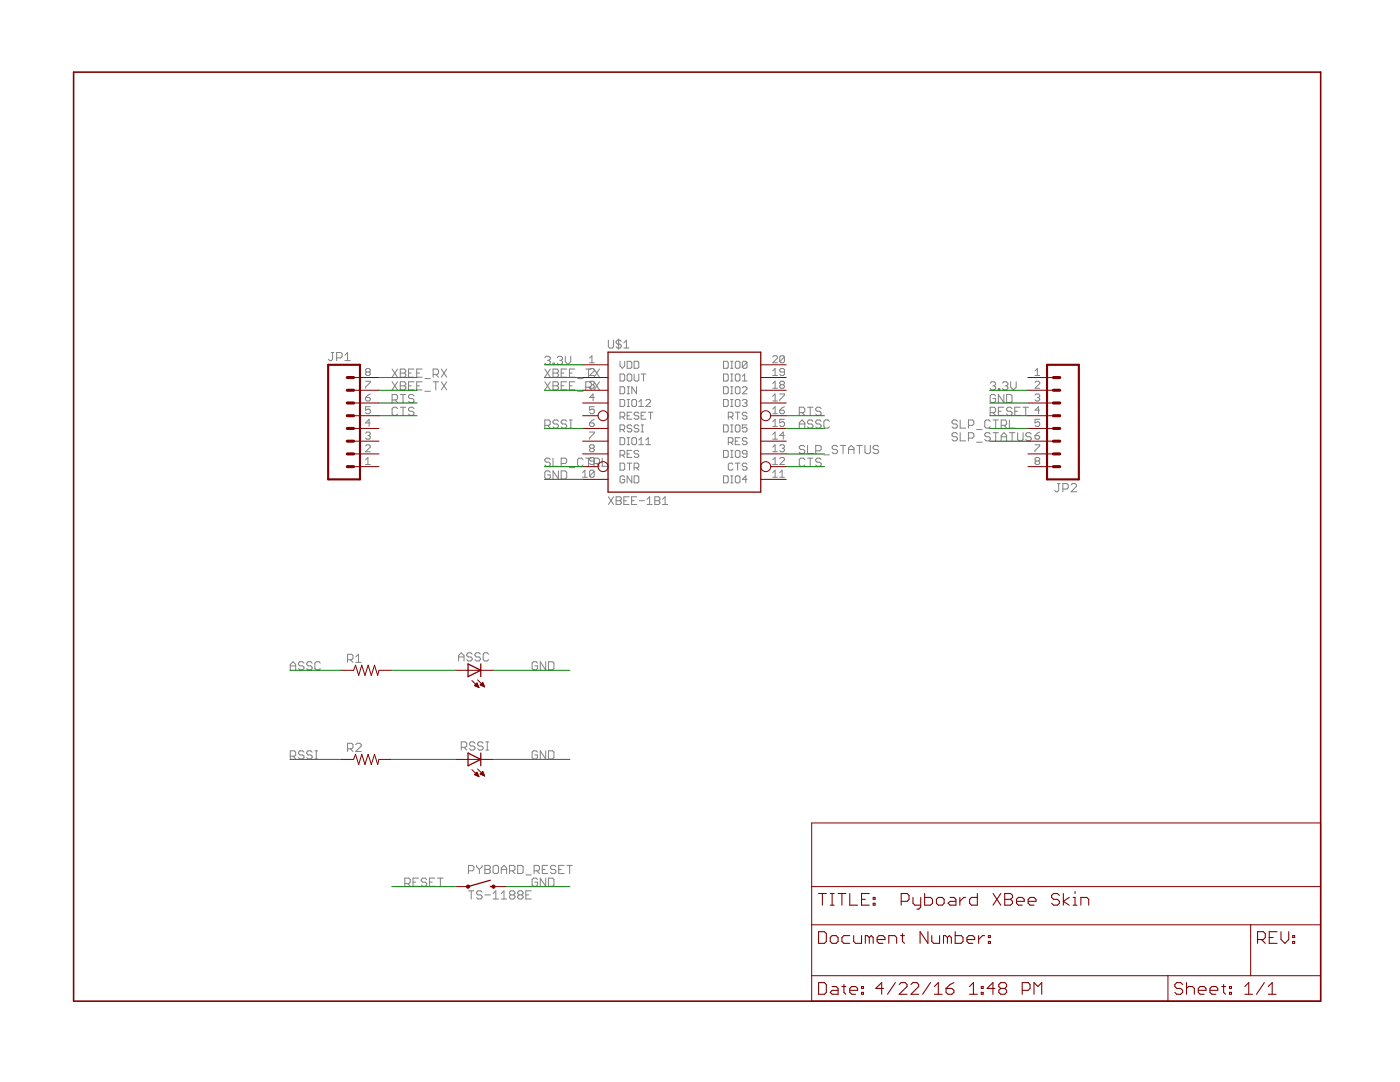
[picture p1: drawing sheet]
<?xml version="1.0" encoding="utf-8"?>
<!DOCTYPE eagle SYSTEM "eagle.dtd">
<!--
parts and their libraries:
SparkFun-RF: Licensing: CC v3.0 Share-Alike You are welcome to use this library for commercial purposes.
-->
<eagle version="7.5.0">
<drawing>
<settings>
<setting alwaysvectorfont="yes"/>
<setting verticaltext="up"/>
</settings>
<grid distance="0.1" unitdist="inch" unit="inch" style="lines" multiple="1" display="no" altdistance="0.01" altunitdist="inch" altunit="inch"/>
<schematic xreflabel="%F%N/%S.%C%R" xrefpart="/%S.%C%R">
<libraries>
<library name="frames">
<symbols>
<symbol name="LETTER_L">
<frame x1="0" y1="0" x2="248.92" y2="185.42" columns="12" rows="17" layer="94" border-left="no" border-top="no" border-right="no" border-bottom="no"/>
</symbol>
<symbol name="DOCFIELD">
<wire x1="0" y1="0" x2="71.12" y2="0" width="0.1016" layer="94"/>
<wire x1="101.6" y1="15.24" x2="87.63" y2="15.24" width="0.1016" layer="94"/>
<wire x1="0" y1="0" x2="0" y2="5.08" width="0.1016" layer="94"/>
<wire x1="0" y1="5.08" x2="71.12" y2="5.08" width="0.1016" layer="94"/>
<wire x1="0" y1="5.08" x2="0" y2="15.24" width="0.1016" layer="94"/>
<wire x1="101.6" y1="15.24" x2="101.6" y2="5.08" width="0.1016" layer="94"/>
<wire x1="71.12" y1="5.08" x2="71.12" y2="0" width="0.1016" layer="94"/>
<wire x1="71.12" y1="5.08" x2="87.63" y2="5.08" width="0.1016" layer="94"/>
<wire x1="71.12" y1="0" x2="101.6" y2="0" width="0.1016" layer="94"/>
<wire x1="87.63" y1="15.24" x2="87.63" y2="5.08" width="0.1016" layer="94"/>
<wire x1="87.63" y1="15.24" x2="0" y2="15.24" width="0.1016" layer="94"/>
<wire x1="87.63" y1="5.08" x2="101.6" y2="5.08" width="0.1016" layer="94"/>
<wire x1="101.6" y1="5.08" x2="101.6" y2="0" width="0.1016" layer="94"/>
<wire x1="0" y1="15.24" x2="0" y2="22.86" width="0.1016" layer="94"/>
<wire x1="101.6" y1="35.56" x2="0" y2="35.56" width="0.1016" layer="94"/>
<wire x1="101.6" y1="35.56" x2="101.6" y2="22.86" width="0.1016" layer="94"/>
<wire x1="0" y1="22.86" x2="101.6" y2="22.86" width="0.1016" layer="94"/>
<wire x1="0" y1="22.86" x2="0" y2="35.56" width="0.1016" layer="94"/>
<wire x1="101.6" y1="22.86" x2="101.6" y2="15.24" width="0.1016" layer="94"/>
<text x="1.27" y="1.27" size="2.54" layer="94">Date:</text>
<text x="12.7" y="1.27" size="2.54" layer="94">&gt;LAST_DATE_TIME</text>
<text x="72.39" y="1.27" size="2.54" layer="94">Sheet:</text>
<text x="86.36" y="1.27" size="2.54" layer="94">&gt;SHEET</text>
<text x="88.9" y="11.43" size="2.54" layer="94">REV:</text>
<text x="1.27" y="19.05" size="2.54" layer="94">TITLE:</text>
<text x="1.27" y="11.43" size="2.54" layer="94">Document Number:</text>
<text x="17.78" y="19.05" size="2.54" layer="94">&gt;DRAWING_NAME</text>
</symbol>
</symbols>
<devicesets>
<deviceset name="LETTER_L" prefix="FRAME" uservalue="yes">
<gates>
<gate name="G$1" symbol="LETTER_L" x="0" y="0"/>
<gate name="G$2" symbol="DOCFIELD" x="147.32" y="0" addlevel="must"/>
</gates>
<devices>
<device name="">
<technologies>
<technology name=""/>
</technologies>
</device>
</devices>
</deviceset>
</devicesets>
</library>
<library name="SparkFun-RF">
<symbols>
<symbol name="XBEE-1">
<wire x1="-15.24" y1="12.7" x2="15.24" y2="12.7" width="0.254" layer="94"/>
<wire x1="15.24" y1="12.7" x2="15.24" y2="-15.24" width="0.254" layer="94"/>
<wire x1="15.24" y1="-15.24" x2="-15.24" y2="-15.24" width="0.254" layer="94"/>
<wire x1="-15.24" y1="-15.24" x2="-15.24" y2="12.7" width="0.254" layer="94"/>
<text x="-15.24" y="13.462" size="1.6764" layer="95">&gt;Name</text>
<text x="-15.24" y="-17.78" size="1.6764" layer="96">&gt;Value</text>
<pin name="VDD" x="-20.32" y="10.16" length="middle" direction="pwr"/>
<pin name="DOUT" x="-20.32" y="7.62" length="middle" direction="out"/>
<pin name="DIN" x="-20.32" y="5.08" length="middle" direction="in"/>
<pin name="DIO12" x="-20.32" y="2.54" length="middle"/>
<pin name="RESET" x="-20.32" y="0" length="middle" direction="in" function="dot"/>
<pin name="RSSI" x="-20.32" y="-2.54" length="middle"/>
<pin name="DIO11" x="-20.32" y="-5.08" length="middle"/>
<pin name="RES@8" x="-20.32" y="-7.62" length="middle"/>
<pin name="DTR" x="-20.32" y="-10.16" length="middle" function="dot"/>
<pin name="GND" x="-20.32" y="-12.7" length="middle" direction="pwr"/>
<pin name="DIO4" x="20.32" y="-12.7" length="middle" rot="R180"/>
<pin name="CTS" x="20.32" y="-10.16" length="middle" direction="out" function="dot" rot="R180"/>
<pin name="DIO9" x="20.32" y="-7.62" length="middle" rot="R180"/>
<pin name="RES@14" x="20.32" y="-5.08" length="middle" rot="R180"/>
<pin name="DIO5" x="20.32" y="-2.54" length="middle" rot="R180"/>
<pin name="RTS" x="20.32" y="0" length="middle" direction="in" function="dot" rot="R180"/>
<pin name="DIO3" x="20.32" y="2.54" length="middle" rot="R180"/>
<pin name="DIO2" x="20.32" y="5.08" length="middle" rot="R180"/>
<pin name="DIO1" x="20.32" y="7.62" length="middle" rot="R180"/>
<pin name="DIO0" x="20.32" y="10.16" length="middle" rot="R180"/>
</symbol>
</symbols>
<devicesets>
<deviceset name="XBEE-1">
<gates>
<gate name="G$1" symbol="XBEE-1" x="0" y="0"/>
</gates>
<devices>
<device name="B1" package="XBEE-1">
<connects>
<connect gate="G$1" pin="CTS" pad="12"/>
<connect gate="G$1" pin="DIN" pad="3"/>
<connect gate="G$1" pin="DIO0" pad="20"/>
<connect gate="G$1" pin="DIO1" pad="19"/>
<connect gate="G$1" pin="DIO11" pad="7"/>
<connect gate="G$1" pin="DIO12" pad="4"/>
<connect gate="G$1" pin="DIO2" pad="18"/>
<connect gate="G$1" pin="DIO3" pad="17"/>
<connect gate="G$1" pin="DIO4" pad="11"/>
<connect gate="G$1" pin="DIO5" pad="15"/>
<connect gate="G$1" pin="DIO9" pad="13"/>
<connect gate="G$1" pin="DOUT" pad="2"/>
<connect gate="G$1" pin="DTR" pad="9"/>
<connect gate="G$1" pin="GND" pad="10"/>
<connect gate="G$1" pin="RES@14" pad="14"/>
<connect gate="G$1" pin="RES@8" pad="8"/>
<connect gate="G$1" pin="RESET" pad="5"/>
<connect gate="G$1" pin="RSSI" pad="6"/>
<connect gate="G$1" pin="RTS" pad="16"/>
<connect gate="G$1" pin="VDD" pad="1"/>
</connects>
<technologies>
<technology name=""/>
</technologies>
</device>
<device name="B2" package="XBEE-SILK">
<connects>
<connect gate="G$1" pin="CTS" pad="12"/>
<connect gate="G$1" pin="DIN" pad="3"/>
<connect gate="G$1" pin="DIO0" pad="20"/>
<connect gate="G$1" pin="DIO1" pad="19"/>
<connect gate="G$1" pin="DIO11" pad="7"/>
<connect gate="G$1" pin="DIO12" pad="4"/>
<connect gate="G$1" pin="DIO2" pad="18"/>
<connect gate="G$1" pin="DIO3" pad="17"/>
<connect gate="G$1" pin="DIO4" pad="11"/>
<connect gate="G$1" pin="DIO5" pad="15"/>
<connect gate="G$1" pin="DIO9" pad="13"/>
<connect gate="G$1" pin="DOUT" pad="2"/>
<connect gate="G$1" pin="DTR" pad="9"/>
<connect gate="G$1" pin="GND" pad="10"/>
<connect gate="G$1" pin="RES@14" pad="14"/>
<connect gate="G$1" pin="RES@8" pad="8"/>
<connect gate="G$1" pin="RESET" pad="5"/>
<connect gate="G$1" pin="RSSI" pad="6"/>
<connect gate="G$1" pin="RTS" pad="16"/>
<connect gate="G$1" pin="VDD" pad="1"/>
</connects>
<technologies>
<technology name=""/>
</technologies>
</device>
<device name="B3" package="XBEE-SMD">
<connects>
<connect gate="G$1" pin="CTS" pad="12"/>
<connect gate="G$1" pin="DIN" pad="3"/>
<connect gate="G$1" pin="DIO0" pad="20"/>
<connect gate="G$1" pin="DIO1" pad="19"/>
<connect gate="G$1" pin="DIO11" pad="7"/>
<connect gate="G$1" pin="DIO12" pad="4"/>
<connect gate="G$1" pin="DIO2" pad="18"/>
<connect gate="G$1" pin="DIO3" pad="17"/>
<connect gate="G$1" pin="DIO4" pad="11"/>
<connect gate="G$1" pin="DIO5" pad="15"/>
<connect gate="G$1" pin="DIO9" pad="13"/>
<connect gate="G$1" pin="DOUT" pad="2"/>
<connect gate="G$1" pin="DTR" pad="9"/>
<connect gate="G$1" pin="GND" pad="10"/>
<connect gate="G$1" pin="RES@14" pad="14"/>
<connect gate="G$1" pin="RES@8" pad="8"/>
<connect gate="G$1" pin="RESET" pad="5"/>
<connect gate="G$1" pin="RSSI" pad="6"/>
<connect gate="G$1" pin="RTS" pad="16"/>
<connect gate="G$1" pin="VDD" pad="1"/>
</connects>
<technologies>
<technology name="">
<attribute name="PROD_ID" value="CONN-09042"/>
</technology>
</technologies>
</device>
<device name="XBEE-1_LOCK" package="XBEE-1_LOCK">
<connects>
<connect gate="G$1" pin="CTS" pad="12"/>
<connect gate="G$1" pin="DIN" pad="3"/>
<connect gate="G$1" pin="DIO0" pad="20"/>
<connect gate="G$1" pin="DIO1" pad="19"/>
<connect gate="G$1" pin="DIO11" pad="7"/>
<connect gate="G$1" pin="DIO12" pad="4"/>
<connect gate="G$1" pin="DIO2" pad="18"/>
<connect gate="G$1" pin="DIO3" pad="17"/>
<connect gate="G$1" pin="DIO4" pad="11"/>
<connect gate="G$1" pin="DIO5" pad="15"/>
<connect gate="G$1" pin="DIO9" pad="13"/>
<connect gate="G$1" pin="DOUT" pad="2"/>
<connect gate="G$1" pin="DTR" pad="9"/>
<connect gate="G$1" pin="GND" pad="10"/>
<connect gate="G$1" pin="RES@14" pad="14"/>
<connect gate="G$1" pin="RES@8" pad="8"/>
<connect gate="G$1" pin="RESET" pad="5"/>
<connect gate="G$1" pin="RSSI" pad="6"/>
<connect gate="G$1" pin="RTS" pad="16"/>
<connect gate="G$1" pin="VDD" pad="1"/>
</connects>
<technologies>
<technology name=""/>
</technologies>
</device>
</devices>
</deviceset>
</devicesets>
</library>
<library name="SparkFun-Connectors">
<symbols>
<symbol name="M08">
<wire x1="1.27" y1="-10.16" x2="-5.08" y2="-10.16" width="0.4064" layer="94"/>
<wire x1="-1.27" y1="-2.54" x2="0" y2="-2.54" width="0.6096" layer="94"/>
<wire x1="-1.27" y1="-5.08" x2="0" y2="-5.08" width="0.6096" layer="94"/>
<wire x1="-1.27" y1="-7.62" x2="0" y2="-7.62" width="0.6096" layer="94"/>
<wire x1="-5.08" y1="12.7" x2="-5.08" y2="-10.16" width="0.4064" layer="94"/>
<wire x1="1.27" y1="-10.16" x2="1.27" y2="12.7" width="0.4064" layer="94"/>
<wire x1="-5.08" y1="12.7" x2="1.27" y2="12.7" width="0.4064" layer="94"/>
<wire x1="-1.27" y1="2.54" x2="0" y2="2.54" width="0.6096" layer="94"/>
<wire x1="-1.27" y1="0" x2="0" y2="0" width="0.6096" layer="94"/>
<wire x1="-1.27" y1="5.08" x2="0" y2="5.08" width="0.6096" layer="94"/>
<wire x1="-1.27" y1="7.62" x2="0" y2="7.62" width="0.6096" layer="94"/>
<wire x1="-1.27" y1="10.16" x2="0" y2="10.16" width="0.6096" layer="94"/>
<text x="-5.08" y="-12.7" size="1.778" layer="96">&gt;VALUE</text>
<text x="-5.08" y="13.462" size="1.778" layer="95">&gt;NAME</text>
<pin name="1" x="5.08" y="-7.62" visible="pad" length="middle" direction="pas" swaplevel="1" rot="R180"/>
<pin name="2" x="5.08" y="-5.08" visible="pad" length="middle" direction="pas" swaplevel="1" rot="R180"/>
<pin name="3" x="5.08" y="-2.54" visible="pad" length="middle" direction="pas" swaplevel="1" rot="R180"/>
<pin name="4" x="5.08" y="0" visible="pad" length="middle" direction="pas" swaplevel="1" rot="R180"/>
<pin name="5" x="5.08" y="2.54" visible="pad" length="middle" direction="pas" swaplevel="1" rot="R180"/>
<pin name="6" x="5.08" y="5.08" visible="pad" length="middle" direction="pas" swaplevel="1" rot="R180"/>
<pin name="7" x="5.08" y="7.62" visible="pad" length="middle" direction="pas" swaplevel="1" rot="R180"/>
<pin name="8" x="5.08" y="10.16" visible="pad" length="middle" direction="pas" swaplevel="1" rot="R180"/>
</symbol>
</symbols>
<devicesets>
<deviceset name="M08" prefix="JP" uservalue="yes">
<gates>
<gate name="G$1" symbol="M08" x="-2.54" y="0"/>
</gates>
<devices>
<device name="1X08" package="1X08">
<connects>
<connect gate="G$1" pin="1" pad="1"/>
<connect gate="G$1" pin="2" pad="2"/>
<connect gate="G$1" pin="3" pad="3"/>
<connect gate="G$1" pin="4" pad="4"/>
<connect gate="G$1" pin="5" pad="5"/>
<connect gate="G$1" pin="6" pad="6"/>
<connect gate="G$1" pin="7" pad="7"/>
<connect gate="G$1" pin="8" pad="8"/>
</connects>
<technologies>
<technology name=""/>
</technologies>
</device>
<device name="LOCK" package="1X08_LOCK">
<connects>
<connect gate="G$1" pin="1" pad="1"/>
<connect gate="G$1" pin="2" pad="2"/>
<connect gate="G$1" pin="3" pad="3"/>
<connect gate="G$1" pin="4" pad="4"/>
<connect gate="G$1" pin="5" pad="5"/>
<connect gate="G$1" pin="6" pad="6"/>
<connect gate="G$1" pin="7" pad="7"/>
<connect gate="G$1" pin="8" pad="8"/>
</connects>
<technologies>
<technology name=""/>
</technologies>
</device>
<device name="LOCK_LONGPADS" package="1X08_LOCK_LONGPADS">
<connects>
<connect gate="G$1" pin="1" pad="1"/>
<connect gate="G$1" pin="2" pad="2"/>
<connect gate="G$1" pin="3" pad="3"/>
<connect gate="G$1" pin="4" pad="4"/>
<connect gate="G$1" pin="5" pad="5"/>
<connect gate="G$1" pin="6" pad="6"/>
<connect gate="G$1" pin="7" pad="7"/>
<connect gate="G$1" pin="8" pad="8"/>
</connects>
<technologies>
<technology name=""/>
</technologies>
</device>
<device name="LONGPADS" package="1X08_LONGPADS">
<connects>
<connect gate="G$1" pin="1" pad="1"/>
<connect gate="G$1" pin="2" pad="2"/>
<connect gate="G$1" pin="3" pad="3"/>
<connect gate="G$1" pin="4" pad="4"/>
<connect gate="G$1" pin="5" pad="5"/>
<connect gate="G$1" pin="6" pad="6"/>
<connect gate="G$1" pin="7" pad="7"/>
<connect gate="G$1" pin="8" pad="8"/>
</connects>
<technologies>
<technology name=""/>
</technologies>
</device>
<device name="3.5MM-8" package="SCREWTERMINAL-3.5MM-8">
<connects>
<connect gate="G$1" pin="1" pad="1"/>
<connect gate="G$1" pin="2" pad="2"/>
<connect gate="G$1" pin="3" pad="3"/>
<connect gate="G$1" pin="4" pad="4"/>
<connect gate="G$1" pin="5" pad="5"/>
<connect gate="G$1" pin="6" pad="6"/>
<connect gate="G$1" pin="7" pad="7"/>
<connect gate="G$1" pin="8" pad="8"/>
</connects>
<technologies>
<technology name=""/>
</technologies>
</device>
<device name="SMD-STRAIGHT" package="1X08_SMD">
<connects>
<connect gate="G$1" pin="1" pad="1"/>
<connect gate="G$1" pin="2" pad="2"/>
<connect gate="G$1" pin="3" pad="3"/>
<connect gate="G$1" pin="4" pad="4"/>
<connect gate="G$1" pin="5" pad="5"/>
<connect gate="G$1" pin="6" pad="6"/>
<connect gate="G$1" pin="7" pad="7"/>
<connect gate="G$1" pin="8" pad="8"/>
</connects>
<technologies>
<technology name=""/>
</technologies>
</device>
<device name="SMD-STRAIGHT-ALT" package="1X08_SMD_ALT">
<connects>
<connect gate="G$1" pin="1" pad="1"/>
<connect gate="G$1" pin="2" pad="2"/>
<connect gate="G$1" pin="3" pad="3"/>
<connect gate="G$1" pin="4" pad="4"/>
<connect gate="G$1" pin="5" pad="5"/>
<connect gate="G$1" pin="6" pad="6"/>
<connect gate="G$1" pin="7" pad="7"/>
<connect gate="G$1" pin="8" pad="8"/>
</connects>
<technologies>
<technology name=""/>
</technologies>
</device>
<device name="SMD-COMBO" package="1X08_SMD_COMBINED">
<connects>
<connect gate="G$1" pin="1" pad="1"/>
<connect gate="G$1" pin="2" pad="2"/>
<connect gate="G$1" pin="3" pad="3"/>
<connect gate="G$1" pin="4" pad="4"/>
<connect gate="G$1" pin="5" pad="5"/>
<connect gate="G$1" pin="6" pad="6"/>
<connect gate="G$1" pin="7" pad="7"/>
<connect gate="G$1" pin="8" pad="8"/>
</connects>
<technologies>
<technology name=""/>
</technologies>
</device>
<device name="BM08B-SRSS-TB" package="BM08B-SRSS-TB">
<connects>
<connect gate="G$1" pin="1" pad="1"/>
<connect gate="G$1" pin="2" pad="2"/>
<connect gate="G$1" pin="3" pad="3"/>
<connect gate="G$1" pin="4" pad="4"/>
<connect gate="G$1" pin="5" pad="5"/>
<connect gate="G$1" pin="6" pad="6"/>
<connect gate="G$1" pin="7" pad="7"/>
<connect gate="G$1" pin="8" pad="8"/>
</connects>
<technologies>
<technology name=""/>
</technologies>
</device>
<device name="SMD-MALE" package="1X08_SMD_MALE">
<connects>
<connect gate="G$1" pin="1" pad="1"/>
<connect gate="G$1" pin="2" pad="2"/>
<connect gate="G$1" pin="3" pad="3"/>
<connect gate="G$1" pin="4" pad="4"/>
<connect gate="G$1" pin="5" pad="5"/>
<connect gate="G$1" pin="6" pad="6"/>
<connect gate="G$1" pin="7" pad="7"/>
<connect gate="G$1" pin="8" pad="8"/>
</connects>
<technologies>
<technology name="">
<attribute name="PROD_ID" value="CONN-11292"/>
</technology>
</technologies>
</device>
<device name="NO_SILK" package="1X08_NO_SILK">
<connects>
<connect gate="G$1" pin="1" pad="1"/>
<connect gate="G$1" pin="2" pad="2"/>
<connect gate="G$1" pin="3" pad="3"/>
<connect gate="G$1" pin="4" pad="4"/>
<connect gate="G$1" pin="5" pad="5"/>
<connect gate="G$1" pin="6" pad="6"/>
<connect gate="G$1" pin="7" pad="7"/>
<connect gate="G$1" pin="8" pad="8"/>
</connects>
<technologies>
<technology name=""/>
</technologies>
</device>
<device name="" package="1X08_PIN1_NO_SILK">
<connects>
<connect gate="G$1" pin="1" pad="1"/>
<connect gate="G$1" pin="2" pad="2"/>
<connect gate="G$1" pin="3" pad="3"/>
<connect gate="G$1" pin="4" pad="4"/>
<connect gate="G$1" pin="5" pad="5"/>
<connect gate="G$1" pin="6" pad="6"/>
<connect gate="G$1" pin="7" pad="7"/>
<connect gate="G$1" pin="8" pad="8"/>
</connects>
<technologies>
<technology name=""/>
</technologies>
</device>
</devices>
</deviceset>
</devicesets>
</library>
<library name="SparkFun-LED">
<symbols>
<symbol name="LED">
<wire x1="1.27" y1="0" x2="0" y2="-2.54" width="0.254" layer="94"/>
<wire x1="0" y1="-2.54" x2="-1.27" y2="0" width="0.254" layer="94"/>
<wire x1="1.27" y1="-2.54" x2="0" y2="-2.54" width="0.254" layer="94"/>
<wire x1="0" y1="-2.54" x2="-1.27" y2="-2.54" width="0.254" layer="94"/>
<wire x1="1.27" y1="0" x2="0" y2="0" width="0.254" layer="94"/>
<wire x1="0" y1="0" x2="-1.27" y2="0" width="0.254" layer="94"/>
<wire x1="0" y1="0" x2="0" y2="-2.54" width="0.1524" layer="94"/>
<wire x1="-2.032" y1="-0.762" x2="-3.429" y2="-2.159" width="0.1524" layer="94"/>
<wire x1="-1.905" y1="-1.905" x2="-3.302" y2="-3.302" width="0.1524" layer="94"/>
<text x="3.556" y="-4.572" size="1.778" layer="95" rot="R90">&gt;NAME</text>
<text x="5.715" y="-4.572" size="1.778" layer="96" rot="R90">&gt;VALUE</text>
<pin name="C" x="0" y="-5.08" visible="off" length="short" direction="pas" rot="R90"/>
<pin name="A" x="0" y="2.54" visible="off" length="short" direction="pas" rot="R270"/>
<polygon width="0.1524" layer="94">
<vertex x="-3.429" y="-2.159"/>
<vertex x="-3.048" y="-1.27"/>
<vertex x="-2.54" y="-1.778"/>
</polygon>
<polygon width="0.1524" layer="94">
<vertex x="-3.302" y="-3.302"/>
<vertex x="-2.921" y="-2.413"/>
<vertex x="-2.413" y="-2.921"/>
</polygon>
</symbol>
</symbols>
<devicesets>
<deviceset name="LED" prefix="LED" uservalue="yes">
<gates>
<gate name="G$1" symbol="LED" x="0" y="0"/>
</gates>
<devices>
<device name="5MM" package="LED5MM">
<connects>
<connect gate="G$1" pin="A" pad="A"/>
<connect gate="G$1" pin="C" pad="K"/>
</connects>
<technologies>
<technology name=""/>
</technologies>
</device>
<device name="3MM" package="LED3MM">
<connects>
<connect gate="G$1" pin="A" pad="A"/>
<connect gate="G$1" pin="C" pad="K"/>
</connects>
<technologies>
<technology name=""/>
</technologies>
</device>
<device name="1206" package="LED-1206">
<connects>
<connect gate="G$1" pin="A" pad="A"/>
<connect gate="G$1" pin="C" pad="C"/>
</connects>
<technologies>
<technology name=""/>
</technologies>
</device>
<device name="0603" package="LED-0603">
<connects>
<connect gate="G$1" pin="A" pad="A"/>
<connect gate="G$1" pin="C" pad="C"/>
</connects>
<technologies>
<technology name=""/>
</technologies>
</device>
<device name="10MM" package="LED10MM">
<connects>
<connect gate="G$1" pin="A" pad="A"/>
<connect gate="G$1" pin="C" pad="C"/>
</connects>
<technologies>
<technology name=""/>
</technologies>
</device>
<device name="-FKIT-1206" package="FKIT-LED-1206">
<connects>
<connect gate="G$1" pin="A" pad="A"/>
<connect gate="G$1" pin="C" pad="C"/>
</connects>
<technologies>
<technology name=""/>
</technologies>
</device>
<device name="-3MM-NO_SILK" package="LED3MM-NS">
<connects>
<connect gate="G$1" pin="A" pad="A"/>
<connect gate="G$1" pin="C" pad="K"/>
</connects>
<technologies>
<technology name=""/>
</technologies>
</device>
<device name="5MM-KIT" package="LED5MM-KIT">
<connects>
<connect gate="G$1" pin="A" pad="A"/>
<connect gate="G$1" pin="C" pad="K"/>
</connects>
<technologies>
<technology name=""/>
</technologies>
</device>
<device name="1206-BOTTOM" package="LED-1206-BOTTOM">
<connects>
<connect gate="G$1" pin="A" pad="A"/>
<connect gate="G$1" pin="C" pad="C"/>
</connects>
<technologies>
<technology name=""/>
</technologies>
</device>
</devices>
</deviceset>
</devicesets>
</library>
<library name="SparkFun-Passives">
<symbols>
<symbol name="RESISTOR">
<wire x1="-2.54" y1="0" x2="-2.159" y2="1.016" width="0.1524" layer="94"/>
<wire x1="-2.159" y1="1.016" x2="-1.524" y2="-1.016" width="0.1524" layer="94"/>
<wire x1="-1.524" y1="-1.016" x2="-0.889" y2="1.016" width="0.1524" layer="94"/>
<wire x1="-0.889" y1="1.016" x2="-0.254" y2="-1.016" width="0.1524" layer="94"/>
<wire x1="-0.254" y1="-1.016" x2="0.381" y2="1.016" width="0.1524" layer="94"/>
<wire x1="0.381" y1="1.016" x2="1.016" y2="-1.016" width="0.1524" layer="94"/>
<wire x1="1.016" y1="-1.016" x2="1.651" y2="1.016" width="0.1524" layer="94"/>
<wire x1="1.651" y1="1.016" x2="2.286" y2="-1.016" width="0.1524" layer="94"/>
<wire x1="2.286" y1="-1.016" x2="2.54" y2="0" width="0.1524" layer="94"/>
<text x="-3.81" y="1.4986" size="1.778" layer="95">&gt;NAME</text>
<text x="-3.81" y="-3.302" size="1.778" layer="96">&gt;VALUE</text>
<pin name="2" x="5.08" y="0" visible="off" length="short" direction="pas" swaplevel="1" rot="R180"/>
<pin name="1" x="-5.08" y="0" visible="off" length="short" direction="pas" swaplevel="1"/>
</symbol>
</symbols>
<devicesets>
<deviceset name="RESISTOR" prefix="R" uservalue="yes">
<gates>
<gate name="G$1" symbol="RESISTOR" x="0" y="0"/>
</gates>
<devices>
<device name="1206" package="1206">
<connects>
<connect gate="G$1" pin="1" pad="1"/>
<connect gate="G$1" pin="2" pad="2"/>
</connects>
<technologies>
<technology name=""/>
</technologies>
</device>
<device name="AXIAL-0.3" package="AXIAL-0.3">
<connects>
<connect gate="G$1" pin="1" pad="P$1"/>
<connect gate="G$1" pin="2" pad="P$2"/>
</connects>
<technologies>
<technology name=""/>
</technologies>
</device>
<device name="2010" package="R2010">
<connects>
<connect gate="G$1" pin="1" pad="1"/>
<connect gate="G$1" pin="2" pad="2"/>
</connects>
<technologies>
<technology name=""/>
</technologies>
</device>
<device name="0805-RES" package="0805">
<connects>
<connect gate="G$1" pin="1" pad="1"/>
<connect gate="G$1" pin="2" pad="2"/>
</connects>
<technologies>
<technology name=""/>
</technologies>
</device>
<device name="0603-RES" package="0603-RES">
<connects>
<connect gate="G$1" pin="1" pad="1"/>
<connect gate="G$1" pin="2" pad="2"/>
</connects>
<technologies>
<technology name=""/>
</technologies>
</device>
<device name="0402-RES" package="0402-RES">
<connects>
<connect gate="G$1" pin="1" pad="1"/>
<connect gate="G$1" pin="2" pad="2"/>
</connects>
<technologies>
<technology name=""/>
</technologies>
</device>
<device name="PTH-1/6W" package="1/6W-RES">
<connects>
<connect gate="G$1" pin="1" pad="1"/>
<connect gate="G$1" pin="2" pad="2"/>
</connects>
<technologies>
<technology name=""/>
</technologies>
</device>
<device name="2512" package="R2512">
<connects>
<connect gate="G$1" pin="1" pad="1"/>
<connect gate="G$1" pin="2" pad="2"/>
</connects>
<technologies>
<technology name=""/>
</technologies>
</device>
<device name="PTH-1/4W" package="AXIAL-0.4">
<connects>
<connect gate="G$1" pin="1" pad="P$1"/>
<connect gate="G$1" pin="2" pad="P$2"/>
</connects>
<technologies>
<technology name=""/>
</technologies>
</device>
<device name="PTH-1/2W" package="AXIAL-0.5">
<connects>
<connect gate="G$1" pin="1" pad="P$1"/>
<connect gate="G$1" pin="2" pad="P$2"/>
</connects>
<technologies>
<technology name=""/>
</technologies>
</device>
<device name="PTH-1W" package="AXIAL-0.6">
<connects>
<connect gate="G$1" pin="1" pad="P$1"/>
<connect gate="G$1" pin="2" pad="P$2"/>
</connects>
<technologies>
<technology name=""/>
</technologies>
</device>
<device name="PTH-2W" package="AXIAL-0.8">
<connects>
<connect gate="G$1" pin="1" pad="P$1"/>
<connect gate="G$1" pin="2" pad="P$2"/>
</connects>
<technologies>
<technology name=""/>
</technologies>
</device>
<device name="KIT" package="AXIAL-0.3-KIT">
<connects>
<connect gate="G$1" pin="1" pad="P$1"/>
<connect gate="G$1" pin="2" pad="P$2"/>
</connects>
<technologies>
<technology name=""/>
</technologies>
</device>
<device name="EZ" package="AXIAL-0.3EZ">
<connects>
<connect gate="G$1" pin="1" pad="P$1"/>
<connect gate="G$1" pin="2" pad="P$2"/>
</connects>
<technologies>
<technology name=""/>
</technologies>
</device>
</devices>
</deviceset>
</devicesets>
</library>
<library name="SparkFun-Electromechanical">
<symbols>
<symbol name="SWITCH-MOMENTARY-2">
<wire x1="1.905" y1="0" x2="2.54" y2="0" width="0.254" layer="94"/>
<wire x1="-2.54" y1="0" x2="1.905" y2="1.27" width="0.254" layer="94"/>
<circle x="-2.54" y="0" radius="0.127" width="0.4064" layer="94"/>
<circle x="2.54" y="0" radius="0.127" width="0.4064" layer="94"/>
<text x="-2.54" y="2.54" size="1.778" layer="95">&gt;NAME</text>
<text x="-2.54" y="-2.54" size="1.778" layer="96">&gt;VALUE</text>
<pin name="1" x="-5.08" y="0" visible="off" length="short" direction="pas" swaplevel="2"/>
<pin name="2" x="5.08" y="0" visible="off" length="short" direction="pas" swaplevel="1" rot="R180"/>
</symbol>
</symbols>
<devicesets>
<deviceset name="SWITCH-MOMENTARY-2" prefix="S">
<gates>
<gate name="G$1" symbol="SWITCH-MOMENTARY-2" x="0" y="0"/>
</gates>
<devices>
<device name="PTH" package="TACTILE-PTH">
<connects>
<connect gate="G$1" pin="1" pad="1"/>
<connect gate="G$1" pin="2" pad="3"/>
</connects>
<technologies>
<technology name=""/>
</technologies>
</device>
<device name="SMD" package="TACTILE_SWITCH_SMD">
<connects>
<connect gate="G$1" pin="1" pad="1"/>
<connect gate="G$1" pin="2" pad="3"/>
</connects>
<technologies>
<technology name=""/>
</technologies>
</device>
<device name="SMD-2" package="TACTILE_SWITCH_SMD-2">
<connects>
<connect gate="G$1" pin="1" pad="2"/>
<connect gate="G$1" pin="2" pad="1"/>
</connects>
<technologies>
<technology name=""/>
</technologies>
</device>
<device name="12MM" package="TACTILE-PTH-12MM">
<connects>
<connect gate="G$1" pin="1" pad="1"/>
<connect gate="G$1" pin="2" pad="3"/>
</connects>
<technologies>
<technology name="">
<attribute name="PROD_ID" value="SWCH-09185" constant="no"/>
</technology>
</technologies>
</device>
<device name="-SMD-1101NE" package="TACTILE-SWITCH-1101NE">
<connects>
<connect gate="G$1" pin="1" pad="P$1"/>
<connect gate="G$1" pin="2" pad="P$2"/>
</connects>
<technologies>
<technology name=""/>
</technologies>
</device>
<device name="PTH_REED" package="REED_SWITCH_PTH">
<connects>
<connect gate="G$1" pin="1" pad="P$1"/>
<connect gate="G$1" pin="2" pad="P$2"/>
</connects>
<technologies>
<technology name=""/>
</technologies>
</device>
<device name="" package="TACTILE_SWITCH_TALL">
<connects>
<connect gate="G$1" pin="1" pad="A2"/>
<connect gate="G$1" pin="2" pad="B2"/>
</connects>
<technologies>
<technology name=""/>
</technologies>
</device>
<device name="PTH_REED2" package="REED_SWITCH_PLASTIC">
<connects>
<connect gate="G$1" pin="1" pad="P$1"/>
<connect gate="G$1" pin="2" pad="P$2"/>
</connects>
<technologies>
<technology name=""/>
</technologies>
</device>
<device name="SIDE_EZ" package="TACTILE-PTH-SIDEEZ">
<connects>
<connect gate="G$1" pin="1" pad="1"/>
<connect gate="G$1" pin="2" pad="2"/>
</connects>
<technologies>
<technology name=""/>
</technologies>
</device>
<device name="SMD-3" package="TACTILE_SWITCH_SMD-3">
<connects>
<connect gate="G$1" pin="1" pad="1"/>
<connect gate="G$1" pin="2" pad="4"/>
</connects>
<technologies>
<technology name=""/>
</technologies>
</device>
</devices>
</deviceset>
</devicesets>
</library>
</libraries>
<attributes>
</attributes>
<variantdefs>
</variantdefs>
<classes>
<class number="0" name="default" width="0" drill="0">
</class>
</classes>
<parts>
<part name="FRAME1" library="frames" deviceset="LETTER_L" device=""/>
<part name="U$1" library="SparkFun-RF" deviceset="XBEE-1" device="B1"/>
<part name="JP1" library="SparkFun-Connectors" deviceset="M08" device="1X08"/>
<part name="JP2" library="SparkFun-Connectors" deviceset="M08" device="1X08"/>
<part name="ASSC" library="SparkFun-LED" deviceset="LED" device="0603"/>
<part name="RSSI" library="SparkFun-LED" deviceset="LED" device="0603"/>
<part name="R1" library="SparkFun-Passives" deviceset="RESISTOR" device="0603-RES"/>
<part name="R2" library="SparkFun-Passives" deviceset="RESISTOR" device="0603-RES"/>
<part name="PYBOARD_RESET" library="SparkFun-Electromechanical" deviceset="SWITCH-MOMENTARY-2" device="SMD" value="TS-1188E"/>
</parts>
<sheets>
<sheet>
<plain>
</plain>
<instances>
<instance part="FRAME1" gate="G$1" x="0" y="0"/>
<instance part="FRAME1" gate="G$2" x="147.32" y="0"/>
<instance part="U$1" gate="G$1" x="121.92" y="116.84"/>
<instance part="JP1" gate="G$1" x="55.88" y="114.3"/>
<instance part="JP2" gate="G$1" x="195.58" y="116.84" rot="R180"/>
<instance part="ASSC" gate="G$1" x="78.74" y="66.04" rot="R90"/>
<instance part="RSSI" gate="G$1" x="78.74" y="48.26" rot="R90"/>
<instance part="R1" gate="G$1" x="58.42" y="66.04"/>
<instance part="R2" gate="G$1" x="58.42" y="48.26"/>
<instance part="PYBOARD_RESET" gate="G$1" x="81.28" y="22.86"/>
</instances>
<busses>
</busses>
<nets>
<net name="XBEE_RX" class="0">
<segment>
<pinref part="JP1" gate="G$1" pin="8"/>
<wire x1="60.96" y1="124.46" x2="68.58" y2="124.46" width="0.1524" layer="91"/>
<label x="63.5" y="124.46" size="1.778" layer="95"/>
</segment>
<segment>
<pinref part="U$1" gate="G$1" pin="DIN"/>
<wire x1="101.6" y1="121.92" x2="93.98" y2="121.92" width="0.1524" layer="91"/>
<label x="93.98" y="121.92" size="1.778" layer="95"/>
</segment>
</net>
<net name="XBEE_TX" class="0">
<segment>
<pinref part="JP1" gate="G$1" pin="7"/>
<wire x1="60.96" y1="121.92" x2="68.58" y2="121.92" width="0.1524" layer="91"/>
<label x="63.5" y="121.92" size="1.778" layer="95"/>
</segment>
<segment>
<pinref part="U$1" gate="G$1" pin="DOUT"/>
<wire x1="101.6" y1="124.46" x2="93.98" y2="124.46" width="0.1524" layer="91"/>
<label x="93.98" y="124.46" size="1.778" layer="95"/>
</segment>
</net>
<net name="RTS" class="0">
<segment>
<pinref part="JP1" gate="G$1" pin="6"/>
<wire x1="60.96" y1="119.38" x2="68.58" y2="119.38" width="0.1524" layer="91"/>
<label x="63.5" y="119.38" size="1.778" layer="95"/>
</segment>
<segment>
<pinref part="U$1" gate="G$1" pin="RTS"/>
<wire x1="142.24" y1="116.84" x2="149.86" y2="116.84" width="0.1524" layer="91"/>
<label x="144.78" y="116.84" size="1.778" layer="95"/>
</segment>
</net>
<net name="CTS" class="0">
<segment>
<pinref part="JP1" gate="G$1" pin="5"/>
<wire x1="60.96" y1="116.84" x2="68.58" y2="116.84" width="0.1524" layer="91"/>
<label x="63.5" y="116.84" size="1.778" layer="95"/>
</segment>
<segment>
<pinref part="U$1" gate="G$1" pin="CTS"/>
<wire x1="142.24" y1="106.68" x2="149.86" y2="106.68" width="0.1524" layer="91"/>
<label x="144.78" y="106.68" size="1.778" layer="95"/>
</segment>
</net>
<net name="3.3V" class="0">
<segment>
<pinref part="JP2" gate="G$1" pin="2"/>
<wire x1="190.5" y1="121.92" x2="182.88" y2="121.92" width="0.1524" layer="91"/>
<label x="182.88" y="121.92" size="1.778" layer="95"/>
</segment>
<segment>
<pinref part="U$1" gate="G$1" pin="VDD"/>
<wire x1="101.6" y1="127" x2="93.98" y2="127" width="0.1524" layer="91"/>
<label x="93.98" y="127" size="1.778" layer="95"/>
</segment>
</net>
<net name="GND" class="0">
<segment>
<pinref part="JP2" gate="G$1" pin="3"/>
<wire x1="190.5" y1="119.38" x2="182.88" y2="119.38" width="0.1524" layer="91"/>
<label x="182.88" y="119.38" size="1.778" layer="95"/>
</segment>
<segment>
<pinref part="U$1" gate="G$1" pin="GND"/>
<wire x1="101.6" y1="104.14" x2="93.98" y2="104.14" width="0.1524" layer="91"/>
<label x="93.98" y="104.14" size="1.778" layer="95"/>
</segment>
<segment>
<pinref part="ASSC" gate="G$1" pin="C"/>
<wire x1="83.82" y1="66.04" x2="99.06" y2="66.04" width="0.1524" layer="91"/>
<label x="91.44" y="66.04" size="1.778" layer="95"/>
</segment>
<segment>
<pinref part="RSSI" gate="G$1" pin="C"/>
<wire x1="83.82" y1="48.26" x2="99.06" y2="48.26" width="0.1524" layer="91"/>
<label x="91.44" y="48.26" size="1.778" layer="95"/>
</segment>
<segment>
<pinref part="PYBOARD_RESET" gate="G$1" pin="2"/>
<wire x1="86.36" y1="22.86" x2="99.06" y2="22.86" width="0.1524" layer="91"/>
<label x="91.44" y="22.86" size="1.778" layer="95"/>
</segment>
</net>
<net name="SLP_CTRL" class="0">
<segment>
<pinref part="JP2" gate="G$1" pin="5"/>
<wire x1="190.5" y1="114.3" x2="182.88" y2="114.3" width="0.1524" layer="91"/>
<label x="175.26" y="114.3" size="1.778" layer="95"/>
</segment>
<segment>
<pinref part="U$1" gate="G$1" pin="DTR"/>
<wire x1="101.6" y1="106.68" x2="93.98" y2="106.68" width="0.1524" layer="91"/>
<label x="93.98" y="106.68" size="1.778" layer="95"/>
</segment>
</net>
<net name="SLP_STATUS" class="0">
<segment>
<pinref part="JP2" gate="G$1" pin="6"/>
<wire x1="190.5" y1="111.76" x2="182.88" y2="111.76" width="0.1524" layer="91"/>
<label x="175.26" y="111.76" size="1.778" layer="95"/>
</segment>
<segment>
<pinref part="U$1" gate="G$1" pin="DIO9"/>
<wire x1="142.24" y1="109.22" x2="149.86" y2="109.22" width="0.1524" layer="91"/>
<label x="144.78" y="109.22" size="1.778" layer="95"/>
</segment>
</net>
<net name="ASSC" class="0">
<segment>
<pinref part="U$1" gate="G$1" pin="DIO5"/>
<wire x1="142.24" y1="114.3" x2="149.86" y2="114.3" width="0.1524" layer="91"/>
<label x="144.78" y="114.3" size="1.778" layer="95"/>
</segment>
<segment>
<pinref part="R1" gate="G$1" pin="1"/>
<wire x1="53.34" y1="66.04" x2="43.18" y2="66.04" width="0.1524" layer="91"/>
<label x="43.18" y="66.04" size="1.778" layer="95"/>
</segment>
</net>
<net name="RSSI" class="0">
<segment>
<pinref part="U$1" gate="G$1" pin="RSSI"/>
<wire x1="101.6" y1="114.3" x2="93.98" y2="114.3" width="0.1524" layer="91"/>
<label x="93.98" y="114.3" size="1.778" layer="95"/>
</segment>
<segment>
<pinref part="R2" gate="G$1" pin="1"/>
<wire x1="53.34" y1="48.26" x2="43.18" y2="48.26" width="0.1524" layer="91"/>
<label x="43.18" y="48.26" size="1.778" layer="95"/>
</segment>
</net>
<net name="N$3" class="0">
<segment>
<pinref part="ASSC" gate="G$1" pin="A"/>
<wire x1="76.2" y1="66.04" x2="63.5" y2="66.04" width="0.1524" layer="91"/>
<pinref part="R1" gate="G$1" pin="2"/>
</segment>
</net>
<net name="RESET" class="0">
<segment>
<pinref part="JP2" gate="G$1" pin="4"/>
<wire x1="190.5" y1="116.84" x2="182.88" y2="116.84" width="0.1524" layer="91"/>
<label x="182.88" y="116.84" size="1.778" layer="95"/>
</segment>
<segment>
<pinref part="PYBOARD_RESET" gate="G$1" pin="1"/>
<wire x1="76.2" y1="22.86" x2="63.5" y2="22.86" width="0.1524" layer="91"/>
<label x="66.04" y="22.86" size="1.778" layer="95"/>
</segment>
</net>
<net name="N$1" class="0">
<segment>
<pinref part="RSSI" gate="G$1" pin="A"/>
<wire x1="76.2" y1="48.26" x2="63.5" y2="48.26" width="0.1524" layer="91"/>
<pinref part="R2" gate="G$1" pin="2"/>
</segment>
</net>
</nets>
</sheet>
</sheets>
<errors>
<approved hash="104,1,101.6,127,U$1,VDD,3.3V,,,"/>
<approved hash="202,1,101.6,116.84,U$1,RESET,,,,"/>
<approved hash="113,1,124.356,92.606,FRAME1,,,,,"/>
<approved hash="113,1,57.7427,117.035,JP1,,,,,"/>
<approved hash="113,1,193.717,114.105,JP2,,,,,"/>
<approved hash="113,1,80.01,66.3617,ASSC,,,,,"/>
<approved hash="113,1,80.01,48.5817,RSSI,,,,,"/>
<approved hash="113,1,58.42,67.0348,R1,,,,,"/>
<approved hash="113,1,58.42,49.2548,R2,,,,,"/>
</errors>
</schematic>
</drawing>
</eagle>
